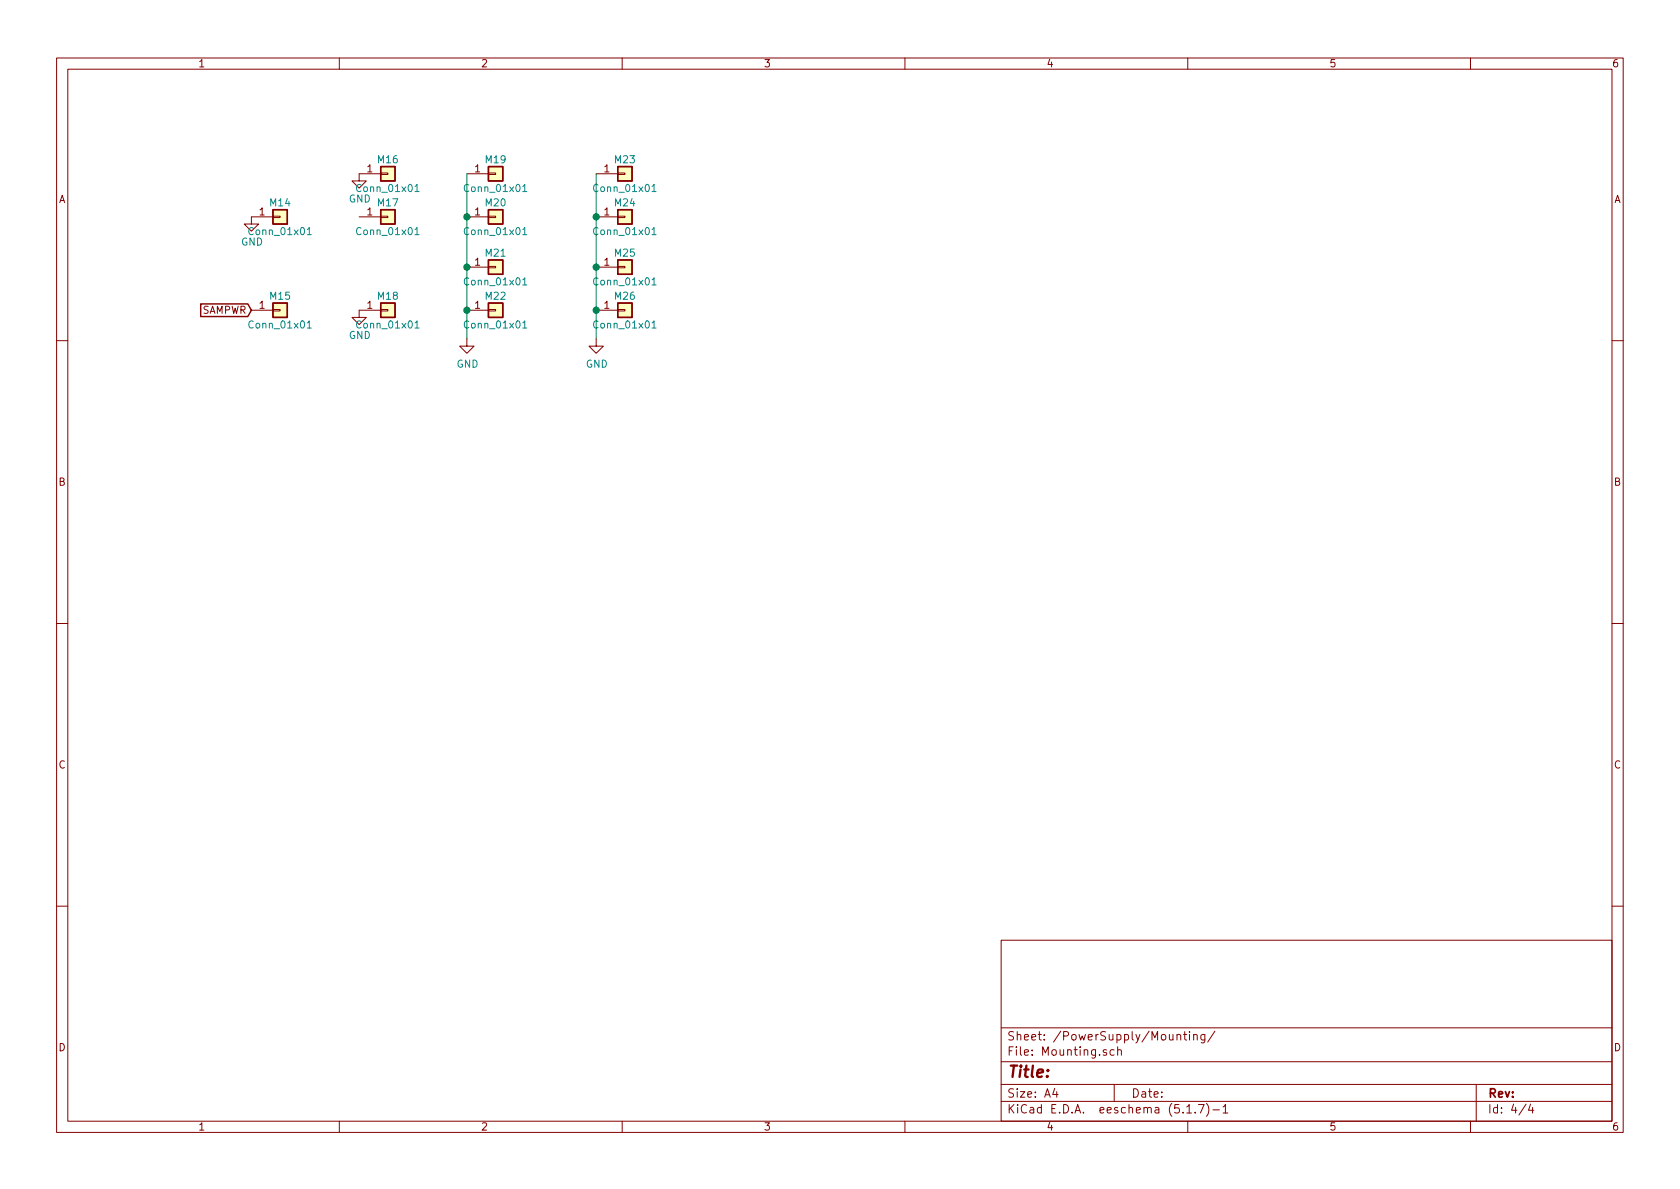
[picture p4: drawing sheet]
<svg xmlns="http://www.w3.org/2000/svg" width="297mm" height="210mm" viewBox="0 0 297 210" stroke-linecap="round" stroke-linejoin="round" font-family="sans-serif">
<g fill="none" stroke="#840000" stroke-width=".18">
<path d="M10 10.3h277v189.9h-277zM12 12.2h273v186.1h-273zM60 10.3v1.9M110 10.3v1.9M160 10.3v1.9M210 10.3v1.9M260 10.3v1.9M48.3 38.2h1.2v.3h-1.2zM48.3 38.3h-3.9v1.3h1.3l-1.3 1.3-1.2-1.3h1.2M63.5 38.3h3.8M67.3 38.2h1.3v.3h-1.3zM67.3 30.6h1.3v.3h-1.3z"/>
<path d="M67.3 30.7h-3.8v1.3h1.3l-1.3 1.3-1.3-1.3h1.3M82.5 38.3h3.9M82.5 30.7h3.9M86.4 38.2h1.2v.3h-1.2zM86.4 30.6h1.2v.3h-1.2zM105.4 38.3h3.8M105.4 30.7h3.8M109.2 38.2h1.3v.3h-1.3zM109.2 30.6h1.3v.3h-1.3zM44.4 54.9h3.9M48.3 54.7h1.2v.3h-1.2zM67.3 54.7h1.3v.3h-1.3z"/>
<path d="M67.3 54.9h-3.8v1.2h1.3l-1.3 1.3-1.3-1.3h1.3M82.5 59.9v1.3h1.3l-1.3 1.3-1.2-1.3h1.2M82.5 54.9h3.9M82.5 47.2h3.9M86.4 54.7h1.2v.3h-1.2zM86.4 47.1h1.2v.3h-1.2zM105.4 59.9v1.3h1.3l-1.3 1.3-1.3-1.3h1.3M105.4 54.9h3.8M105.4 47.2h3.8M109.2 54.7h1.3v.3h-1.3zM109.2 47.1h1.3v.3h-1.3zM10 60.2h2"/>
<path d="M285 60.2h2M10 110.3h2M285 110.3h2M10 160.2h2M177 166.3h108v32h-108zM285 160.2h2M60 198.3v1.9M110 198.3v1.9M160 198.3v1.9M177 194.8h108M177 191.8h108M177 187.8h108"/>
<path d="M177 181.8h108M186.5 192.5l-.4 1h1M186.8 193v1M195.6 185.7a.37 .37 0 0 0-.6 .1l.1 .2 .5 .2 .1 .1-.2 .3-.5-.1M197 185.7l-.5-.1-.2 .3v.6l.2 .1 .5-.1M197 191.8v3M197.6 185.7h.1a.37 .37 0 0 1 .6 .1v.8M197.6 185.1v1.5M208.1 183.1l.1-.1a.37 .37 0 0 1 .6 .1v.8M208.1 182.9v1M209.2 182.9h.6M209.5 182.4v1.3l.3 .2"/>
<path d="M209.8 195.8l.5-.5v1.5M209.8 196.8h.9M210 198.3v1.9M210.3 182.4v.2M210.3 182.9v1M211 183.1l.1-.1a.37 .37 0 0 1 .6 .1v.8M211 182.9v1M211.3 196.7v.1M211.9 195.3h1l-.7 1.5M213 182.9v1.2l-.2 .3-.4-.1M213 183l-.4-.1-.3 .3 .1 .6 .2 .1 .4-.1M213.3 195.1a1.71 1.71 0 0 1 0 2.3"/>
<path d="M214.5 196.3h1.1M214.8 182.3l-1.3 2M216.3 195.8l.4-.5v1.5M216.3 196.8h.8M260 198.3v1.9M261 191.8v6.5M269.8 195.2l-1.2 2M270.6 195.2l-.3 1.1h.9M271 195.8v1"/>
</g>
<g fill="#ffffc2" stroke="#ffffc2" stroke-width=".18">
<path d="M67.3 37.1h2.5v2.5h-2.5z"/>
<path d="M109.2 53.6h2.6v2.5h-2.6z"/>
<path d="M109.2 46h2.6v2.5h-2.6z"/>
<path d="M109.2 37.1h2.6v2.5h-2.6z"/>
<path d="M48.3 53.6h2.5v2.5h-2.5z"/>
<path d="M48.3 37.1h2.5v2.5h-2.5z"/>
<path d="M86.4 53.6h2.5v2.5h-2.5z"/>
<path d="M109.2 29.5h2.6v2.5h-2.6z"/>
<path d="M86.4 46h2.5v2.5h-2.5z"/>
<path d="M86.4 37.1h2.5v2.5h-2.5z"/>
<path d="M86.4 29.5h2.5v2.5h-2.5z"/>
<path d="M67.3 53.6h2.5v2.5h-2.5z"/>
<path d="M67.3 29.5h2.5v2.5h-2.5z"/>
</g>
<g fill="none" stroke="#840000" stroke-width=".25">
<path d="M48.3 37.1h2.5v2.5h-2.5zM67.3 37.1h2.5v2.5h-2.5zM67.3 29.5h2.5v2.5h-2.5zM86.4 37.1h2.5v2.5h-2.5zM86.4 29.5h2.5v2.5h-2.5zM109.2 37.1h2.6v2.5h-2.6zM109.2 29.5h2.6v2.5h-2.6zM35.5 53.7h8.3l.6 1.2-.6 1.1h-8.3zM48.3 53.6h2.5v2.5h-2.5zM67.3 53.6h2.5v2.5h-2.5zM86.4 53.6h2.5v2.5h-2.5zM86.4 46h2.5v2.5h-2.5z"/>
<path d="M109.2 53.6h2.6v2.5h-2.6zM109.2 46h2.6v2.5h-2.6z"/>
</g>
<g fill="none" stroke="#008484" stroke-width=".18">
<path d="M73.4 33l.3-.4v1.3M73.4 33.9h.7M92.4 33l.4-.4v1.3M92.4 33.9h.7M115.3 33l.3-.4v1.3M115.3 33.9h.7M54.3 57.1l.4-.4v1.3M54.3 40.6l.4-.4v1.3M54.3 41.5h.7M54.3 58h.7M73.4 40.6l.3-.4v1.3M73.4 57.1l.3-.4v1.3"/>
<path d="M73.4 41.5h.7M73.4 58h.7M92.4 57.1l.4-.4v1.3M92.4 49.5l.4-.4v1.3M92.4 40.6l.4-.4v1.3M92.4 41.5h.7M92.4 58h.7M92.4 50.4h.7M115.3 57.1l.3-.4v1.3M115.3 49.5l.3-.4v1.3M115.3 40.6l.3-.4v1.3M115.3 41.5h.7"/>
<path d="M115.3 58h.7M115.3 50.4h.7"/>
</g>
<path d="M82.5 30.7v29.2M105.4 30.7v29.2" fill="none" stroke="#008400" stroke-width=".18"/>
<g fill="#008400" stroke="#008400" stroke-width=".25">
<circle cx="82.6" cy="54.9" r=".51"/>
<circle cx="82.6" cy="47.2" r=".51"/>
<circle cx="105.4" cy="38.3" r=".51"/>
<circle cx="82.6" cy="38.3" r=".51"/>
<circle cx="105.4" cy="47.2" r=".51"/>
<circle cx="105.4" cy="54.9" r=".51"/>
</g>
<text font-size="2.8" fill="#840000" x="178" y="190.5">Title:</text>
<g font-size="2.1" fill="#840000">
<text x="178" y="184">Sheet: /PowerSupply/Mounting/</text>
<text x="178" y="186.7">File: Mounting.sch</text>
<text x="178" y="196.9">KiCad E.D.A. eeschema (5.1.7)-1</text>
<text x="178" y="194.1">Size: A4</text>
<text x="200" y="194.1">Date:</text>
<text x="263" y="194.1">Rev:</text>
<text x="263" y="196.9">Id: 4/4</text>
</g>
<g font-size="1.8" fill="#840000">
<text x="35" y="11.9">1</text>
<text x="85" y="11.9">2</text>
<text x="135" y="11.9">3</text>
<text x="185" y="11.9">4</text>
<text x="235" y="11.9">5</text>
<text x="285" y="11.9">6</text>
<text x="10.4" y="35.9">A</text>
<text x="64.9" y="30.5">1</text>
<text x="84" y="30.5">1</text>
<text x="106.8" y="30.5">1</text>
<text x="285.4" y="35.9">A</text>
<text x="45.9" y="38.1">1</text>
<text x="64.9" y="38.1">1</text>
<text x="84" y="38.1">1</text>
<text x="106.8" y="38.1">1</text>
<text x="84" y="47">1</text>
<text x="106.8" y="47">1</text>
<text x="35.6" y="55.5">SAMPWR</text>
<text x="45.9" y="54.6">1</text>
<text x="64.9" y="54.6">1</text>
<text x="84" y="54.6">1</text>
<text x="106.8" y="54.6">1</text>
<text x="10.4" y="85.9">B</text>
<text x="285.4" y="85.9">B</text>
<text x="10.4" y="135.9">C</text>
<text x="285.4" y="135.9">C</text>
<text x="10.4" y="185.9">D</text>
<text x="285.4" y="185.9">D</text>
<text x="35" y="199.9">1</text>
<text x="85" y="199.9">2</text>
<text x="135" y="199.9">3</text>
<text x="185" y="199.9">4</text>
<text x="235" y="199.9">5</text>
<text x="285" y="199.9">6</text>
</g>
<g font-size="1.8" fill="#008484">
<text x="66.9" y="28.9">M16</text>
<text x="85.9" y="28.9">M19</text>
<text x="108.8" y="28.9">M23</text>
<text x="61.7" y="35.8">GND</text>
<text x="63.4" y="34">Conn_01x01</text>
<text x="82.4" y="34">Conn_01x01</text>
<text x="105.3" y="34">Conn_01x01</text>
<text x="44.3" y="41.6">Conn_01x01</text>
<text x="47.8" y="36.5">M14</text>
<text x="63.4" y="41.6">Conn_01x01</text>
<text x="66.9" y="36.5">M17</text>
<text x="82.4" y="41.6">Conn_01x01</text>
<text x="85.9" y="36.5">M20</text>
<text x="105.3" y="41.6">Conn_01x01</text>
<text x="108.8" y="36.5">M24</text>
<text x="42.6" y="43.4">GND</text>
<text x="85.9" y="45.4">M21</text>
<text x="108.8" y="45.4">M25</text>
<text x="47.8" y="53">M15</text>
<text x="66.9" y="53">M18</text>
<text x="82.4" y="50.5">Conn_01x01</text>
<text x="85.9" y="53">M22</text>
<text x="105.3" y="50.5">Conn_01x01</text>
<text x="108.8" y="53">M26</text>
<text x="44.3" y="58.1">Conn_01x01</text>
<text x="61.7" y="59.9">GND</text>
<text x="63.4" y="58.1">Conn_01x01</text>
<text x="82.4" y="58.1">Conn_01x01</text>
<text x="105.3" y="58.1">Conn_01x01</text>
<text x="80.7" y="65">GND</text>
<text x="103.6" y="65">GND</text>
</g>
</svg>
